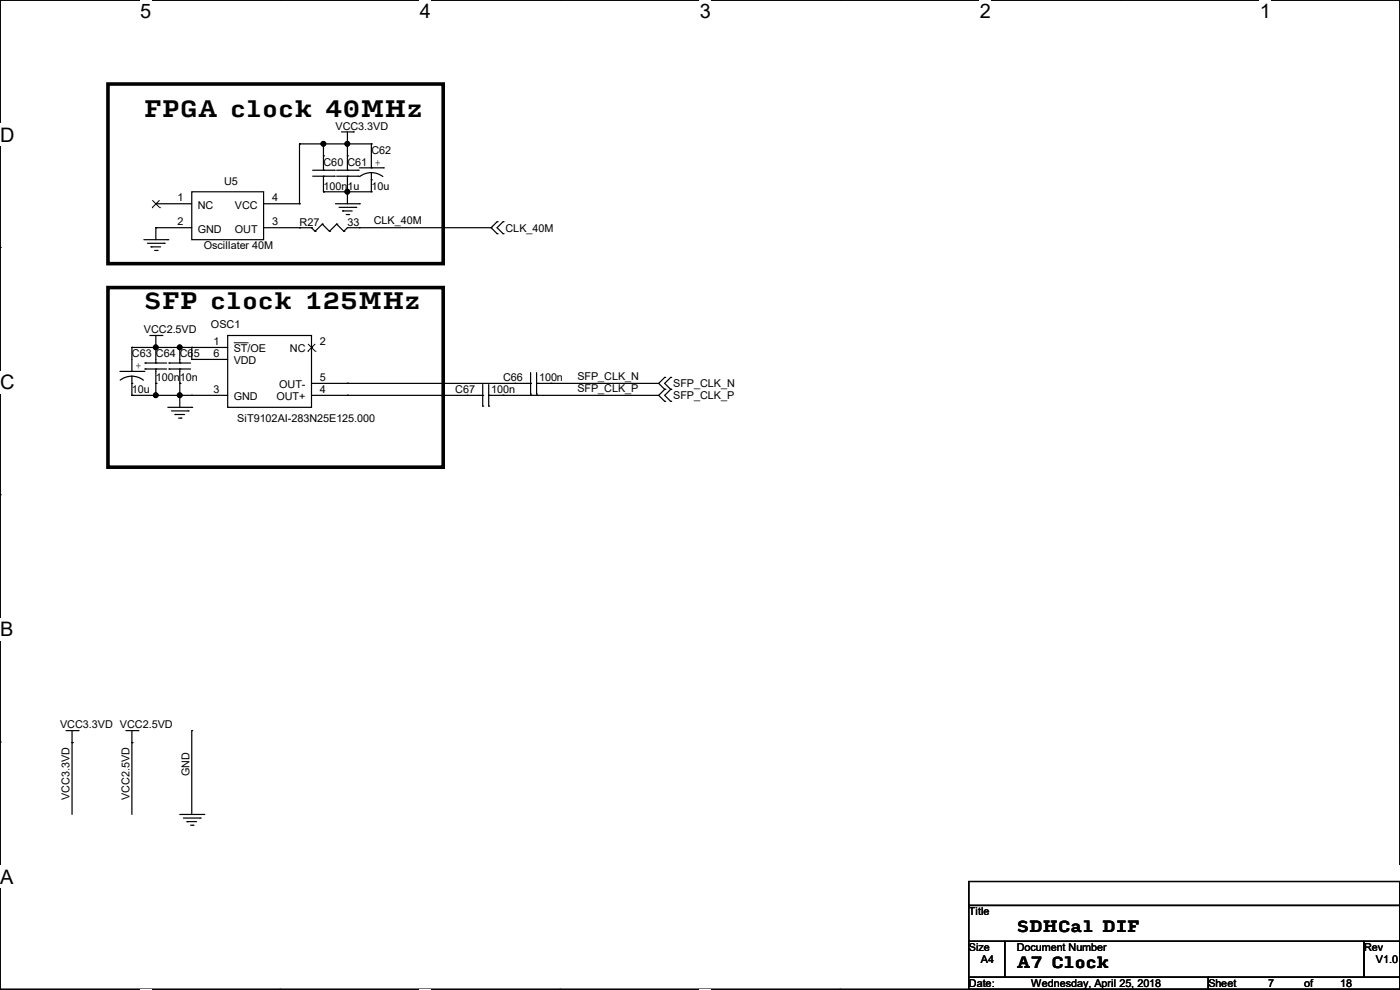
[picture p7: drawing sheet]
<svg xmlns="http://www.w3.org/2000/svg" width="297mm" height="210mm" viewBox="0 0 297 210" stroke-linecap="round" stroke-linejoin="round" font-family="sans-serif">
<path d="M0 0h297v209.8h-297z" fill="none" stroke="#000" stroke-width=".25"/>
<g fill="#fff">
<path d="M29.7 0h2.4v4.8h-2.4z"/>
<path d="M29.7 209.8h2.4v.2h-2.4z"/>
</g>
<path d="M59.4 0h.1M59.4 209.8h.1" fill="none" stroke="#000" stroke-width=".25"/>
<g fill="#fff">
<path d="M89.1 0h2.3v4.8h-2.3z"/>
<path d="M89.1 209.8h2.3v.2h-2.3z"/>
</g>
<path d="M118.8 0h.1M118.8 209.8h.1" fill="none" stroke="#000" stroke-width=".25"/>
<g fill="#fff">
<path d="M148.5 0h2.3v4.8h-2.3z"/>
<path d="M148.5 209.8h2.3v.2h-2.3z"/>
</g>
<path d="M178.2 0h.1M178.2 209.8h.1" fill="none" stroke="#000" stroke-width=".25"/>
<g fill="#fff">
<path d="M207.9 0h2.3v4.8h-2.3z"/>
<path d="M207.9 209.8h2.3v.2h-2.3z"/>
</g>
<path d="M237.6 0h.1M237.6 209.8h.1" fill="none" stroke="#000" stroke-width=".25"/>
<g fill="#fff">
<path d="M267.3 0h2.3v4.8h-2.3z"/>
<path d="M267.3 209.8h2.3v.2h-2.3z"/>
<path d="M0 26.2h3.1v4.8h-3.1z"/>
<path d="M0 78.7h3.1v4.7h-3.1z"/>
</g>
<path d="M0 52.5h.1M297 52.5h.1" fill="none" stroke="#000" stroke-width=".25"/>
<path d="M0 131.1h2.9v4.8h-2.9z" fill="#fff"/>
<path d="M0 104.9h.1M297 104.9h.1" fill="none" stroke="#000" stroke-width=".25"/>
<g fill="#fff">
<path d="M0 183.6h2.9v4.7h-2.9z"/>
<path d="M296.9 183.6h.1v4.7h-.1z"/>
</g>
<g fill="none" stroke="#000" stroke-width=".25">
<path d="M63.5 30.5h.1M63.5 30.5v12.7M63.5 30.5h15.3M66.3 37.4h4.6M66.3 36.1h4.6M68.6 30.5h.1M68.6 36.1h.1M68.6 37.4h.1M68.6 33.1h.1M68.6 30.5v5.6M68.6 37.4v3.3M70.9 37.4h.1"/>
<path d="M70.9 36.1h.1M71.4 37.4h4.6M71.4 36.1h4.6M72.4 28h2.6M73.7 30.5h.1M73.7 36.1h.1M73.7 37.4h.1M73.7 33.1h.1M73.7 28v8.1M73.7 37.4v5.8M75 28h.1M76 37.4h.1"/>
<path d="M76 36.1h.1M76.2 35.6h5.1M78.8 36.6l1 .2 1.4 .7M78.8 36.6l-1.1 .2-1.4 .7M78.8 38.1h.1M78.8 35.6h.1M78.8 30.5h.1M78.8 30.5v5.1M78.8 36.6v4.1M81.3 35.6h.1M30.5 50.8h5.1M31.3 51.6h3.5"/>
<path d="M32 52.4h.1M32 52.4h2.1M32.8 53.1h.5M33.1 48.3h.1M33.1 43.2h.1M33.1 48.3v2.5M33.1 48.3h7.6M33.1 43.2h7.6M33.3 53.1h.1M34.8 51.6h.1M35.6 50.8h.1M40.7 40.7h15.2v10.1h-15.2z"/>
<path d="M55.9 48.3h10.2M55.9 43.2h7.6M63.5 48.3h.1M63.5 43.2h.1M66.1 48.3h.1M66.1 48.3l.7 .8M66.8 49.1h.1M68.4 47.5h.1M68.4 47.5l1.5 1.6M68.4 47.5l-1.6 1.6M68.6 40.7h.1M68.6 40.7h10.2"/>
<path d="M69.9 49.1h.1M71.2 43.2h5M71.4 47.5h.1M71.4 47.5l1.5 1.6M71.4 47.5l-1.5 1.6M71.9 44h3.6M72.7 44.7h.1M72.7 44.7h2M72.9 49.1h.1M73.4 45.5h.6M73.7 40.7h.1M74 45.5h.1"/>
<path d="M75.5 44h.1M76.2 43.2h.1M76.2 48.3h.1M78.8 40.7h.1M104.2 48.3h.1M104.2 48.3h-30.5l-.8 .8M104.2 48.3l1.3 1.3M105.5 47h.1M105.5 49.6h.1M105.5 47l-1.3 1.3M106.7 49.6h.1M106.7 47h.1"/>
<path d="M106.7 47l-1.2 1.3 1.2 1.3M25.4 78.8h5.1M28 73.7h.1M28 78.8h.1M28 73.7h20.3M28 73.7v5.1M28 79.8v4.1M30.5 78.8h.1M30.8 77h.1M30.8 78.3h.1M30.8 77h4.5M30.8 78.3h4.5"/>
<path d="M31.8 71.2h2.5M33.1 73.7h.1M33.1 78.3h.1M33.1 77h.1M33.1 71.2v5.8M33.1 78.3v5.6M34.3 71.2h.1M35.9 77h.1M35.9 78.3h.1M35.9 77h4.5M35.9 78.3h4.5M38.1 73.7h.1"/>
<path d="M38.1 78.3h.1M38.1 77h.1M38.1 73.7v3.3M38.1 78.3v8.1M40.7 73.7h.1M40.7 76.2h.1M40.7 73.7v2.5M40.7 76.2h7.6M48.3 71.2h17.8v15.2h-17.8zM66.1 73.7h.1M112.6 79v4.6M113.8 79v4.6"/>
<path d="M25.5 80.6a4 4 0 0 1 4.9 0M28 83.9h.1M28 81.3h.1M28 83.9h20.3M33.1 83.9h.1M33.1 81.3h.1M35.6 86.4h5.1M36.4 87.2h3.5M37.1 87.9h.1M37.1 87.9h2.1M37.9 88.7h.5M38.1 81.3h.1"/>
<path d="M38.1 83.9h.1M38.4 88.7h.1M39.9 87.2h.1M40.7 86.4h.1M40.7 83.9h.1M66.1 83.9h36.3M66.1 81.3h46.5M73.7 83.9h.1M73.7 81.3h.1M99.1 83.9h.1M102.4 86.1h.1M102.4 83.9h.1"/>
<path d="M102.4 81.6v4.5M103.7 83.9h.1M103.7 86.1h.1M103.7 83.9h36M103.7 81.6v4.5M106.7 83.9h.1M109.3 81.3h.1M112.6 83.6h.1M112.6 81.3h.1M113.8 81.3h.1M113.8 83.6h.1M113.8 81.3h25.9"/>
<path d="M116.9 81.3h.1M139.7 83.9l1.3 1.2M139.7 81.3l1.3 1.3M141 82.6h.1M141 85.1h.1M141 80.1h.1M141 82.6l-1.3 1.3M141 80.1l-1.3 1.2M142.3 85.1h.1M142.3 82.6h.1M142.3 80.1h.1M142.3 82.6l-1.3 1.3 1.3 1.2"/>
<path d="M142.3 80.1l-1.3 1.2 1.3 1.3M0 157.4h.1M14 155h2.6M15.3 157.5h.1M15.3 155v17.8M16.6 155h.1M26.7 155h2.6M28 157.5h.1M28 155v17.8M29.3 155h.1M40.7 155h.1M40.7 155v17.8"/>
<path d="M297 157.4h.1M38.1 172.8h5.1M38.9 173.5h3.6M39.7 174.3h.1M39.7 174.3h2M40.4 175h.5M40.9 175h.1M42.5 173.5h.1M43.2 172.8h.1M205.5 187h91.5v5.1h-91.5zM205.5 192.1h91.5v7.6h-91.5zM205.5 199.7h7.6v7.6h-7.6z"/>
<path d="M213.1 199.7h76.2v7.6h-76.2zM289.3 199.7h7.7v7.6h-7.7zM205.5 207.3h50.8v2.5h-50.8zM256.3 207.3h40.7v2.5h-40.7z"/>
</g>
<path d="M22.9 17.8h71.1v38.1h-71.1zM22.9 61h71.1v38.1h-71.1z" fill="none" stroke="#000" stroke-width=".76"/>
<g fill="#000" stroke="#000" stroke-width=".25">
<circle cx="68.6" cy="30.5" r=".49"/>
<circle cx="73.7" cy="30.5" r=".49"/>
<circle cx="73.7" cy="40.7" r=".49"/>
<circle cx="33" cy="73.7" r=".49"/>
<circle cx="38.1" cy="73.7" r=".49"/>
<circle cx="33" cy="83.8" r=".49"/>
<circle cx="38.1" cy="83.8" r=".49"/>
</g>
<path d="M32.3 44h.1M32.3 42.5l1.6 1.5M33.8 42.5l-1.5 1.5M33.9 44h.1M49.6 72.7h2.9M52.5 72.7h.1M65.3 74.5h.1M65.3 73l1.6 1.5M66.9 73l-1.6 1.5M66.9 74.5h.1" fill="none" stroke="#000" stroke-width=".21"/>
<g font-size="4.8">
<text x="30.5" y="24.9">FPGA clock 40MHz</text>
<text x="30.5" y="65.5">SFP clock 125MHz</text>
</g>
<g font-size="4.2">
<text x="29.7" y="3.9">5</text>
<text x="89.1" y="3.9">4</text>
<text x="148.5" y="3.9">3</text>
<text x="207.9" y="3.9">2</text>
<text x="267.3" y="3.9">1</text>
<text x="0" y="30.1">D</text>
<text x="0" y="82.5">C</text>
<text x="0" y="135">B</text>
<text x="0" y="187.4">A</text>
<text x="297" y="187.4">A</text>
</g>
<g font-size="3.3">
<text x="215.7" y="197.7">SDHCal DIF</text>
<text x="215.7" y="205.3">A7 Clock</text>
</g>
<g font-size="2.3">
<text x="71.2" y="27.5">VCC3.3VD</text>
<text x="68.6" y="35.1">C60</text>
<text x="73.7" y="35.1">C61</text>
<text x="78.8" y="32.6">C62</text>
<text x="79.5" y="35.2">+</text>
<text x="47.5" y="39.2">U5</text>
<text x="68.6" y="40.2">100n</text>
<text x="73.7" y="40.2">1u</text>
<text x="78.8" y="40.2">10u</text>
<text x="37.6" y="42.7">1</text>
<text x="37.6" y="47.8">2</text>
<text x="42" y="44.3">NC</text>
<text x="49.8" y="44.3">VCC</text>
<text x="57.7" y="42.7">4</text>
<text x="57.7" y="47.8">3</text>
<text x="63.5" y="47.8">R27</text>
<text x="73.7" y="47.8">33</text>
<text x="79.3" y="47.6">CLK_40M</text>
<text x="42" y="49.4">GND</text>
<text x="43.2" y="52.9">Oscillater 40M</text>
<text x="49.8" y="49.4">OUT</text>
<text x="107.2" y="49.1">CLK_40M</text>
<text x="30.5" y="70.7">VCC2.5VD</text>
<text x="44.7" y="69.7">OSC1</text>
<text x="28" y="75.8">C63</text>
<text x="33.1" y="75.8">C64</text>
<text x="38.1" y="75.8">C65</text>
<text x="45.3" y="73.2">1</text>
<text x="45.3" y="75.7">6</text>
<text x="49.6" y="74.8">ST/OE</text>
<text x="49.6" y="77.3">VDD</text>
<text x="61.5" y="74.8">NC</text>
<text x="67.9" y="73.2">2</text>
<text x="28" y="83.4">10u</text>
<text x="28.7" y="78.4">+</text>
<text x="33.1" y="80.9">100n</text>
<text x="38.1" y="80.9">10n</text>
<text x="45.3" y="83.3">3</text>
<text x="59.2" y="82.4">OUT-</text>
<text x="67.9" y="83.3">4</text>
<text x="67.9" y="80.8">5</text>
<text x="96.6" y="83.4">C67</text>
<text x="104.2" y="83.4">100n</text>
<text x="106.7" y="80.9">C66</text>
<text x="114.4" y="80.9">100n</text>
<text x="122.5" y="83.1">SFP_CLK_P</text>
<text x="122.5" y="80.6">SFP_CLK_N</text>
<text x="142.8" y="82.1">SFP_CLK_N</text>
<text x="49.6" y="84.9">GND</text>
<text x="50.3" y="89.5">SiT9102AI-283N25E125.000</text>
<text x="58.6" y="84.9">OUT+</text>
<text x="142.8" y="84.7">SFP_CLK_P</text>
<text x="12.7" y="154.5">VCC3.3VD VCC2.5VD</text>
<text x="40.2" y="164.6" transform="rotate(-90 40.2 164.6)">GND</text>
<text x="14.8" y="169.7" transform="rotate(-90 14.8 169.7)">VCC3.3VD</text>
<text x="27.5" y="169.7" transform="rotate(-90 27.5 169.7)">VCC2.5VD</text>
<text x="205.5" y="194.1">Title</text>
<text x="205.5" y="201.8">Size</text>
<text x="215.7" y="201.8">Document Number</text>
<text x="289.4" y="201.8">Rev</text>
<text x="205.5" y="209.4">Date:</text>
<text x="208.1" y="204.3">A4</text>
<text x="218.7" y="209.4">Wednesday, April 25, 2018</text>
<text x="256.3" y="209.4">Sheet</text>
<text x="269" y="209.4">7</text>
<text x="276.7" y="209.4">of</text>
<text x="284.3" y="209.4">18</text>
<text x="291.9" y="204.3">V1.0</text>
</g>
</svg>
